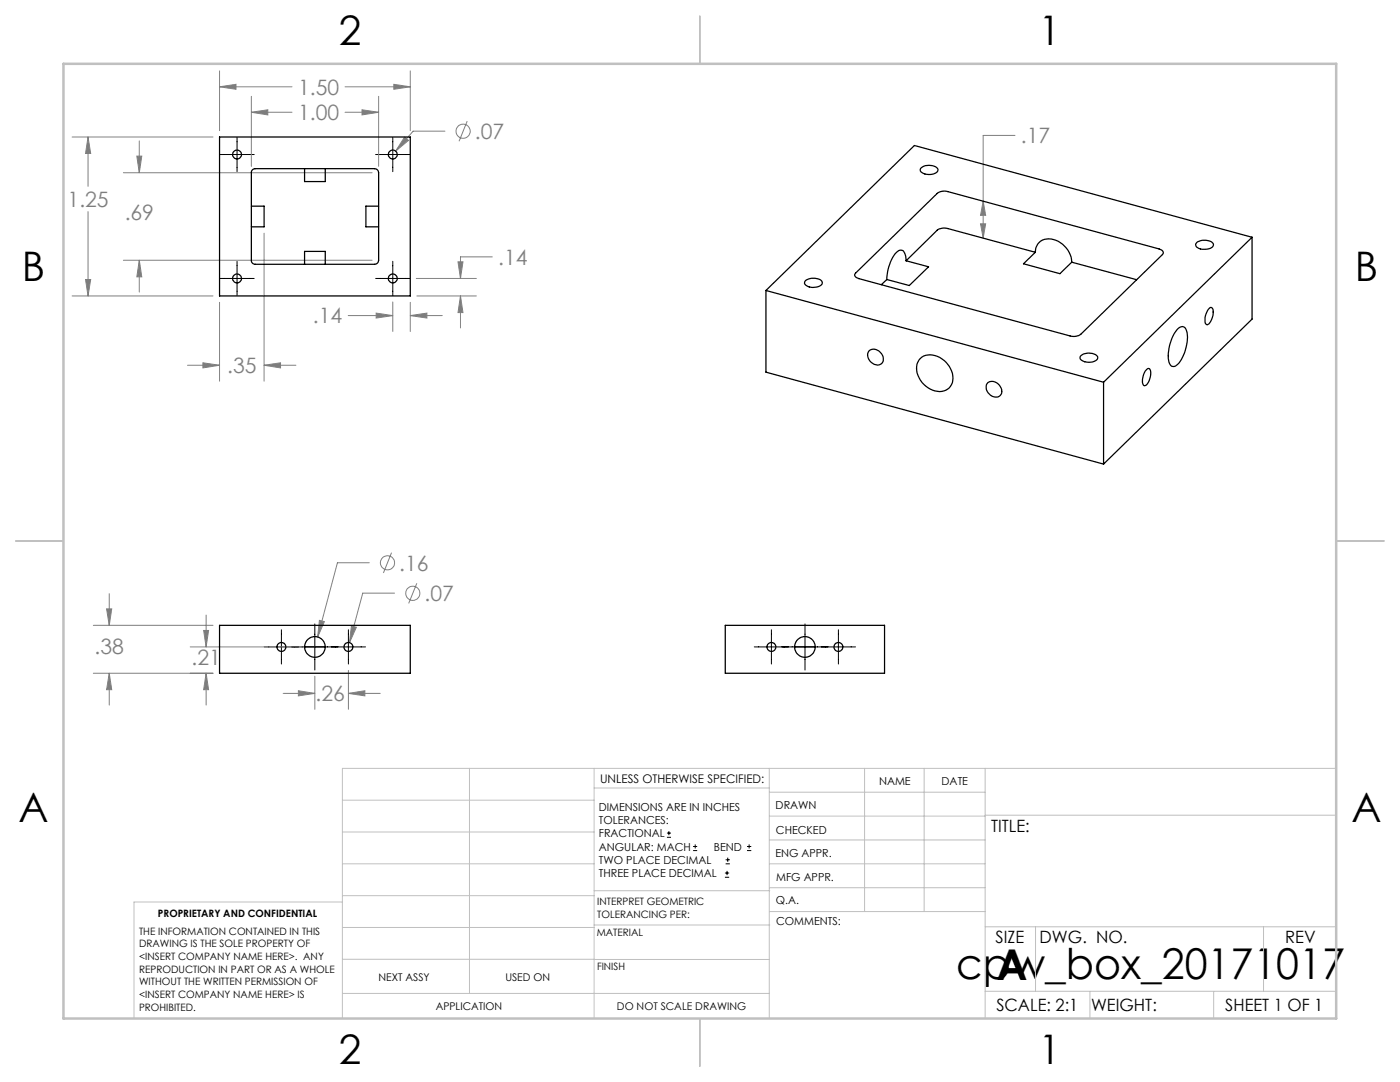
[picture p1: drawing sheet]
<svg xmlns="http://www.w3.org/2000/svg" width="279mm" height="216mm" viewBox="0 0 279 216" stroke-linecap="round" stroke-linejoin="round" font-family="sans-serif">
<g fill="none" stroke="#808080" stroke-width=".2">
<path d="M43.8 17.3l3.3-.5v1zM43.8 14.1v12M43.8 17.3h14.5M50.2 19.2v14M68.9 17.3h13M75.6 19.2v14M78.6 16.8l3.3 .5-3.3 .5zM81.9 14.1v12M14.4 27.3h28.1M17.6 27.3l.5 3.3h-1zM17.6 27.3v9.9M24.6 34.5h49.7"/>
<path d="M27.3 31.2h1l-.5 3.3zM27.8 28.1v6.4M50.2 22.4l3.2-.5v1zM50.2 22.4h8.1M68.9 22.4h6.7M72.2 21.9l3.4 .5-3.4 .5zM80.8 27.3l.7 .7-2.5 2.2zM88.8 26.2h-6.4l-3.4 4M93.2 24.2l-1.6 4M202.6 27h-6.4v20.5M14.4 59.1h28.1M17.1 55.8h1l-.5 3.3z"/>
<path d="M17.6 42.2v16.9M24.6 51.9h49.7M27.8 51.9l.5 3.3h-1zM27.8 51.9v6.4M52.7 46.5v29.6M83.1 55.6h12M83.2 59.1h11.9M91.4 52.2h1l-.5 3.4zM91.9 59.1l.5 3.3h-1zM91.9 59.1v6.3M98.2 51.3h-6.3v4.3M195.7 44.7h1l-.5 2.8z"/>
<path d="M196.2 40.1l.5 2.9h-1zM37.4 72.9h6.4M40.5 72.4l3.3 .5-3.3 .5zM43.8 60.3v15.8M52.7 72.9l3.3-.5v1zM52.7 72.9h6.4M69.5 63h8.9M75.1 62.5l3.3 .5-3.3 .5zM78.4 60.3v5.8M81.9 63l3.3-.5v1zM81.9 60.3v5.8M81.9 63h6.4"/>
<path d="M21.8 118.5v6.3M73.7 112.3h-6.4l-3.9 14.8M78.1 110.3l-1.6 4M78.7 118.4h-6.3l-2.7 9.8M83.2 116.4l-1.6 4M18.6 124.8h23.9M18.6 134.3h23.9M21.3 121.5h1l-.5 3.3zM21.8 134.3l.5 3.3h-1zM21.8 134.3v6.4M38 129.1h26.8M40.6 125.8h1l-.5 3.3z"/>
<path d="M41.1 134.3l.5 3.3h-1zM41.1 122.7v6.4M41.1 134.3v6.4M56.5 138.4h6.3M59.5 137.8l3.3 .6-3.3 .5zM62.8 134.9v6.6M63.7 123.8l1 .2-1.3 3.1zM69.5 138.4l3.3-.6v1.1zM69.5 133.8v7.7M69.5 138.4h6.4M70.1 124.9l1 .3-1.4 3z"/>
<circle cx="92.4" cy="26.2" r="1.41"/>
<circle cx="77.3" cy="112.3" r="1.41"/>
<circle cx="82.4" cy="118.4" r="1.41"/>
</g>
<g fill="none" stroke="#000" stroke-width=".2">
<path d="M43.9 30.8h6.8M47.3 27.4v6.9M75 30.8h6.8M78.4 27.4v6.9M43.9 55.6h6.8M47.3 52.1v6.9M75 55.6h6.8M78.4 52.1v6.9M52.7 129.1h20.3M56.2 125.7v6.8M62.8 124.5v9.2M69.5 125.7v6.8"/>
<path d="M150.5 129.1h20.2M154 125.7v6.8M160.7 124.5v9.2M167.3 125.7v6.8M133.1 167.1h.8M133.1 166.2h.8M133.5 165.8v.9M138.3 169.7h.8M138.3 168.9h.8M138.7 168.5v.8M144.7 175h.8M144.7 174.2h.8"/>
<path d="M144.8 172.4h.9M144.8 171.6h.9M145.1 173.8v.8M145.2 171.1v.9M149.1 169.7h.8M149.1 168.9h.8M149.5 168.5v.8"/>
</g>
<g fill="none" stroke="#c0c0c0" stroke-width=".2">
<path d="M68.3 159.7h50.3M93.7 153.3v44.9M118.6 153.3v49.9M118.6 157.2h34.9M153.5 153.3v49.9M153.5 158.1h43.1M172.5 153.3v28.6M184.4 153.3v28.6M196.6 153.3v49.9M266.7 153.3h-198.4v49.9M68.3 178.7h50.3M68.3 172.4h50.3"/>
<path d="M68.3 166h50.3M68.3 180h-41.6v23.2M118.6 177.7h35M153.5 167.6h43.1M153.5 162.8h43.1M153.5 172.4h43.1M153.5 177.1h43.1M196.6 162.7h70.1M68.3 198.2h85.2M68.3 191.4l85.2 .1M68.3 185.1h50.3M118.6 184.6h35"/>
<path d="M153.6 181.9h43M196.6 197.8h70.1M196.6 184.9h70.1M206.7 184.9v12.9M217.5 197.8v5.4M242.2 197.8v5.4M252.2 184.9v12.9"/>
</g>
<path d="M139.7 3.2v9.5M3.1 107.9h9.6M266.7 107.9h9.5M139.7 203.2v9.6" fill="none" stroke="#c0c0c0" stroke-width=".25"/>
<path d="M12.7 12.7h254v190.5h-254z" fill="none" stroke="#c0c0c0" stroke-width=".5"/>
<path d="M195.7 44.7h1l-.5 2.8zM196.2 40.1l.5 2.9h-1zM21.3 121.5h1l-.5 3.3zM21.8 134.3l.5 3.3h-1zM63.7 123.8l-.3 3.3 1.3-3.1zM70.1 124.9l-.4 3.3 1.4-3zM59.5 137.8l3.3 .6-3.3 .5zM69.5 138.4l3.3-.6v1.1zM40.6 125.8h1l-.5 3.3zM41.1 134.3l.5 3.3h-1zM78.6 16.8l3.3 .5-3.3 .5zM43.8 17.3l3.3-.5v1zM17.6 27.3l.5 3.3h-1zM17.1 55.8h1l-.5 3.3zM80.8 27.3l-1.8 2.9 2.5-2.2zM75.1 62.5l3.3 .5-3.3 .5zM81.9 63l3.3-.5v1zM91.4 52.2h1l-.5 3.4zM91.9 59.1l.5 3.3h-1zM50.2 22.4l3.2-.5v1zM72.2 21.9l3.4 .5-3.4 .5zM27.8 51.9l.5 3.3h-1zM27.3 31.2h1l-.5 3.3zM52.7 72.9l3.3-.5v1zM40.5 72.4l3.3 .5-3.3 .5z" fill="#808080"/>
<g fill="none" stroke="#000" stroke-width=".25">
<path d="M43.8 27.3h38.1v31.8h-38.1zM50.5 33.8l.4-.1h23.9a.85 .85 0 0 1 .8 .8v17.4a.85 .85 0 0 1-.8 .8h-23.9a.78 .78 0 0 1-.7-.8v-17.6zM60.8 33.7v2.5h4.1v-2.5M183.7 33.6a2.48 2.48 0 0 1 3.5 .2 1.28 1.28 0 0 1-1.6 1 1.83 1.83 0 0 1-1.9-.8zM50.2 41.1h2.5v4.2h-2.5M60.8 52.7v-2.5h4.1v2.5M75.6 41.1h-2.6v4.2h2.6M152.9 58v16.3l67.3 18.3M152.9 58l67.3 18.3M160.8 56a2.87 2.87 0 0 1 3.2 .1l.1 .2a1.22 1.22 0 0 1-1.5 1 1.85 1.85 0 0 1-2.1-.8zM170.7 54.5l16.3-15.9a2.37 2.37 0 0 1 2.2-.4l42.1 11.5a.71 .71 0 0 1 .7 .3 .71 .71 0 0 1 0 .8l-16.3 15.9a2.52 2.52 0 0 1-2.2 .3l-42.1-11.4a.69 .69 0 0 1-.7-.3 .69 .69 0 0 1 0-.8zM177 55.8l-1.1 1"/>
<path d="M180.8 52v-.4a1.34 1.34 0 0 0-1.2-1.7 4.7 4.7 0 0 0-2.2 3.3l-.4 2.6M180.8 52l4.5 1.2-3.8 3.8-4.5-1.2M206.6 50.3l-17.4-4.7a2.52 2.52 0 0 0-2.2 .3l-6.2 6.1M206.6 50.3a2.63 2.63 0 0 1 3.7-2.5 5 5 0 0 1 3.6 4.5M206.6 50.3l-2.3 2.3 7.2 2 2.4-2.3M213.9 52.3l12.9 3.5M238.9 48.4a2.56 2.56 0 0 1 3.2 .3 1.23 1.23 0 0 1-1.5 1 1.71 1.71 0 0 1-2-.8zM249.9 47.3l-67.4-18.3-29.6 29M249.9 47.3l-29.7 29M249.9 47.3v16.4l-29.7 28.9M173.4 70a1.86 1.86 0 0 1 2.2 .2 1.86 1.86 0 0 1 .5 2.2 1.73 1.73 0 0 1-2.8-.9l-.2-.7zM183.7 71.5a3.7 3.7 0 0 1 5.1 .7 3.8 3.8 0 0 1 .6 5.2 3.8 3.8 0 0 1-5.1-.7 3.8 3.8 0 0 1-.6-5.2z"/>
<path d="M197.2 76.3a1.93 1.93 0 0 1 2 .3 1.93 1.93 0 0 1 .6 2.1 1.6 1.6 0 0 1-2.6-.3l-.4-1a1.07 1.07 0 0 1 .4-1.1zM215.6 71.1a2.48 2.48 0 0 1 3.5 .1 1.28 1.28 0 0 1-1.6 1.1 1.83 1.83 0 0 1-2-.9zM220.2 76.3v16.3M229 73.6l.2-.1a1.3 1.3 0 0 1 .4 1.8 2 2 0 0 1-1.2 1.7 2.23 2.23 0 0 1 0-2.6zM235.1 65.6a.95 .95 0 0 1 1-.4 .95 .95 0 0 1 .7 .9 8.1 8.1 0 0 1-2 6.8 .89 .89 0 0 1-1 .2 .89 .89 0 0 1-.5-.9 8.4 8.4 0 0 1 1.8-6.6zM241.4 61.5l.3-.2a1.76 1.76 0 0 1 .2 2.3l-.5 .9a.51 .51 0 0 1-.7 .2 .51 .51 0 0 1-.2-.7 3.4 3.4 0 0 1 .9-2.5zM43.8 124.8h38.1v9.5h-38.1zM60.8 129.1h4.1M144.7 124.8h31.8v9.5h-31.8zM158.6 129.1h4.1"/>
<circle cx="47.3" cy="30.8" r=".89"/>
<circle cx="78.4" cy="30.8" r=".89"/>
<circle cx="47.3" cy="55.6" r=".89"/>
<circle cx="78.4" cy="55.6" r=".89"/>
<circle cx="56.2" cy="129.1" r=".89"/>
<circle cx="62.8" cy="129.1" r="2.06"/>
<circle cx="69.5" cy="129.1" r=".89"/>
<circle cx="154" cy="129.1" r=".89"/>
<circle cx="160.6" cy="129.1" r="2.06"/>
<circle cx="167.3" cy="129.1" r=".89"/>
</g>
<g font-size="8.5">
<text x="190.8" y="195.4">cpw_box_20171017</text>
<text x="198.9" y="195.5">A</text>
</g>
<g font-size="8.1">
<text x="67.6" y="8.9">2</text>
<text x="207.3" y="8.9">1</text>
<text x="4.4" y="56.2">B</text>
<text x="270.4" y="56.2">B</text>
<text x="3.7" y="164.1">A</text>
<text x="269.7" y="164.1">A</text>
<text x="67.6" y="212.4">2</text>
<text x="207.3" y="212.4">1</text>
</g>
<g font-size="4.2" fill="#808080">
<text x="59.5" y="18.9">1.50</text>
<text x="59.5" y="24">1.00</text>
<text x="94.8" y="27.7">.07</text>
<text x="203.7" y="28.6">.17</text>
<text x="13.5" y="41.3">1.25</text>
<text x="24.9" y="43.8">.69</text>
<text x="99.4" y="52.8">.14</text>
<text x="62.5" y="64.6">.14</text>
<text x="45.3" y="74.5">.35</text>
<text x="79.7" y="113.8">.16</text>
<text x="84.7" y="119.9">.07</text>
<text x="18.9" y="130.4">.38</text>
<text x="38.2" y="132.7">.21</text>
<text x="63" y="139.9">.26</text>
</g>
<g font-size="3.4">
<text x="197.8" y="166">TITLE:</text>
<text x="198.7" y="188.1">SIZE</text>
<text x="207.5" y="188.1">DWG. NO.</text>
<text x="256.5" y="188.2">REV</text>
<text x="198.8" y="201.7">SCALE: 2:1</text>
<text x="217.7" y="201.8">WEIGHT:</text>
<text x="244.5" y="201.7">SHEET 1 OF 1</text>
</g>
<text font-size="2.4" x="119.8" y="156.2">UNLESS OTHERWISE SPECIFIED:</text>
<g font-size="2.2">
<text x="119.5" y="161.8">DIMENSIONS ARE IN INCHES</text>
<text x="154.8" y="161.4">DRAWN</text>
<text x="175.4" y="156.6">NAME</text>
<text x="187.9" y="156.7">DATE</text>
<text x="119.5" y="164.4">TOLERANCES:</text>
<text x="119.5" y="167.1">FRACTIONAL</text>
<text x="154.9" y="166.3">CHECKED</text>
<text x="119.5" y="169.7">ANGULAR: MACH</text>
<text x="119.5" y="172.4">TWO PLACE DECIMAL</text>
<text x="142.5" y="169.7">BEND</text>
<text x="154.8" y="171">ENG APPR.</text>
<text x="119.5" y="175">THREE PLACE DECIMAL</text>
<text x="154.9" y="175.7">MFG APPR.</text>
<text x="154.9" y="180.4">Q.A.</text>
<text x="154.9" y="184.6">COMMENTS:</text>
</g>
<g font-size="2.1">
<text x="75.5" y="195.7">NEXT ASSY</text>
<text x="100.9" y="195.7">USED ON</text>
<text x="86.9" y="201.5">APPLICATION</text>
<text x="123.1" y="201.6">DO NOT SCALE DRAWING</text>
</g>
<g font-size="2">
<text x="31.5" y="182.9">PROPRIETARY AND CONFIDENTIAL</text>
<text x="119.2" y="180.6">INTERPRET GEOMETRIC</text>
<text x="119.2" y="183.1">TOLERANCING PER:</text>
<text x="27.8" y="186.5">THE INFORMATION CONTAINED IN THIS</text>
<text x="27.8" y="189">DRAWING IS THE SOLE PROPERTY OF</text>
<text x="27.8" y="191.6">&lt;INSERT COMPANY NAME HERE&gt;. ANY</text>
<text x="119.1" y="186.7">MATERIAL</text>
<text x="27.8" y="194.1">REPRODUCTION IN PART OR AS A WHOLE</text>
<text x="27.8" y="196.6">WITHOUT THE WRITTEN PERMISSION OF</text>
<text x="119.1" y="193.5">FINISH</text>
<text x="27.8" y="199.1">&lt;INSERT COMPANY NAME HERE&gt; IS</text>
<text x="27.8" y="201.7">PROHIBITED.</text>
</g>
</svg>
